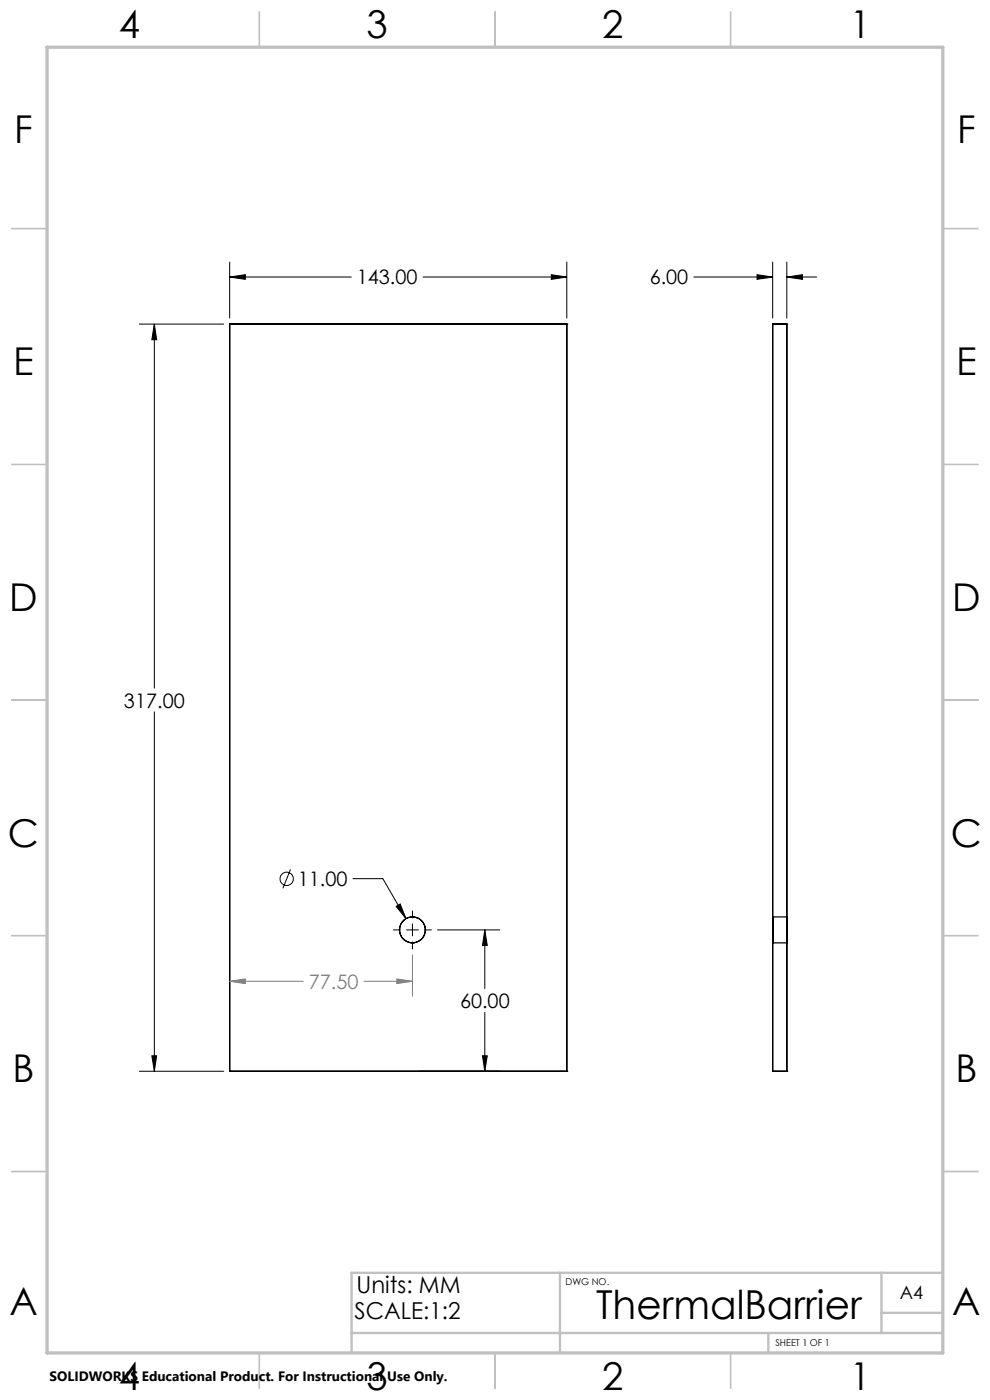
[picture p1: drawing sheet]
<svg xmlns="http://www.w3.org/2000/svg" width="210mm" height="297mm" viewBox="0 0 210 297" stroke-linecap="round" stroke-linejoin="round" font-family="sans-serif">
<g fill="none" stroke="#000" stroke-width=".25">
<path d="M48.7 68.8h.1M48.7 68.8v158.5M48.7 68.8h71.5M120.2 68.8h.1M120.2 68.8v158.5M163.9 68.8h.1M163.9 68.8h3M163.9 68.8v158.5M166.9 68.8h.1M166.9 68.8v158.5M163.9 194.5v5.5zM163.9 194.5h3"/>
<path d="M166.9 194.5v5.5zM163.9 200h3M48.7 227.3h.1M48.7 227.3h71.5M120.2 227.3h.1M163.9 227.3h.1M163.9 227.3h3M166.9 227.3h.1"/>
<circle cx="87.5" cy="197.3" r="2.75"/>
</g>
<g fill="none" stroke="#000" stroke-width=".21">
<path d="M48.7 58.8l3.3-.5v1zM48.7 55.6v11.9M48.7 58.8h25.8M89.7 58.8h30.5M116.9 58.3l3.3 .5-3.3 .5zM120.2 55.6v11.9M147.2 58.8h16.7M160.6 58.3l3.3 .5-3.3 .5zM163.9 55.6v11.9M166.9 58.8l3.3-.5v1zM166.9 58.8h6.3M166.9 55.6v11.9"/>
<path d="M29.6 68.8h17.8M32.7 68.8l.5 3.3h-1zM32.7 68.8v77.2M32.7 151v76.3M61.6 184.4l-1.6 4.1M74.9 186.4h6.3l4.9 8.5M83.5 197.3h1.4M84 192.3l.9-.5 1.2 3.1zM86.2 197.3h2.6M87.5 193.2v1.5M87.5 196v2.5M87.5 199.8v1.5"/>
<path d="M90 197.3h1.5M92.8 197.3h13.2M102.8 197.3l.6 3.3h-1.1zM102.8 197.3v12.4M102.8 214.8v12.5M29.6 227.3h17.8M32.2 224h1l-.5 3.3zM88.8 227.3h17.2M102.3 224h1.1l-.6 3.3z"/>
<circle cx="60.8" cy="186.4" r="1.41"/>
</g>
<path d="M48.7 208.2h15.6M48.7 208.2l3.3-.5v1zM77.2 208.2h10.3M84.2 207.7l3.3 .5-3.3 .5zM87.5 202.6v8.7" fill="none" stroke="#808080" stroke-width=".21"/>
<g fill="none" stroke="#c0c0c0" stroke-width=".35">
<path d="M55 2.5v7.5M105 2.5v7.5M155 2.5v7.5M2.5 48.5h7.5M200 48.5h7.5M2.5 98.5h7.5M200 98.5h7.5M2.5 148.5h7.5M200 148.5h7.5M2.5 198.5h7.5M200 198.5h7.5M2.5 248.5h7.5"/>
<path d="M200 248.5h7.5M55 287v7.5M105 287v7.5M155 287v7.5"/>
</g>
<path d="M118.8 270v17M187 270v12.8M187 278.5h13M200 270h-125.4v17M74.6 282.8h125.4M163 282.8v4.2" fill="none" stroke="#c0c0c0" stroke-width=".5"/>
<path d="M10 10h190v277h-190z" fill="none" stroke="#c0c0c0" stroke-width=".7"/>
<path d="M48.7 58.8l3.3-.5v1zM116.9 58.3l3.3 .5-3.3 .5zM32.2 224h1l-.5 3.3zM32.7 68.8l.5 3.3h-1zM102.3 224h1.1l-.6 3.3zM102.8 197.3l.6 3.3h-1.1zM84 192.3l2.1 2.6-1.2-3.1zM166.9 58.8l3.3-.5v1zM160.6 58.3l3.3 .5-3.3 .5z" fill="#000"/>
<path d="M48.7 208.2l3.3-.5v1zM84.2 207.7l3.3 .5-3.3 .5z" fill="#808080"/>
<text font-size="8.5" x="126.4" y="279.7">ThermalBarrier</text>
<g font-size="8.1">
<text x="25.2" y="8">4</text>
<text x="77.7" y="8">3</text>
<text x="127.7" y="8">2</text>
<text x="180.2" y="8">1</text>
<text x="3" y="30.4">F</text>
<text x="203" y="30.4">F</text>
<text x="2.8" y="79.6">E</text>
<text x="202.8" y="79.6">E</text>
<text x="2" y="129.6">D</text>
<text x="202" y="129.6">D</text>
<text x="1.7" y="179.6">C</text>
<text x="201.7" y="179.6">C</text>
<text x="2.7" y="229.6">B</text>
<text x="202.7" y="229.6">B</text>
<text x="2" y="278.9">A</text>
<text x="202" y="278.9">A</text>
<text x="25.2" y="295">4</text>
<text x="77.7" y="295">3</text>
<text x="127.7" y="295">2</text>
<text x="180.2" y="295">1</text>
</g>
<g font-size="4.9">
<text x="75.6" y="274.3">Units: MM</text>
<text x="75.2" y="279.8">SCALE:1:2</text>
</g>
<g font-size="4.2">
<text x="75.7" y="60.4">143.00</text>
<text x="137.8" y="60.3">6.00</text>
<text x="26.3" y="150.1">317.00</text>
<text x="63.2" y="188">11.00</text>
<text x="97.6" y="213.8">60.00</text>
</g>
<text font-size="4.2" fill="#808080" x="65.5" y="209.8">77.50</text>
<text font-size="3.9" x="190.9" y="275.5">A4</text>
<text font-size="2.9" x="10.5" y="292.9">SOLIDWORKS Educational Product. For Instructional Use Only.</text>
<g font-size="2">
<text x="120" y="272.5">DWG NO.</text>
<text x="164.5" y="285.6">SHEET 1 OF 1</text>
</g>
</svg>
